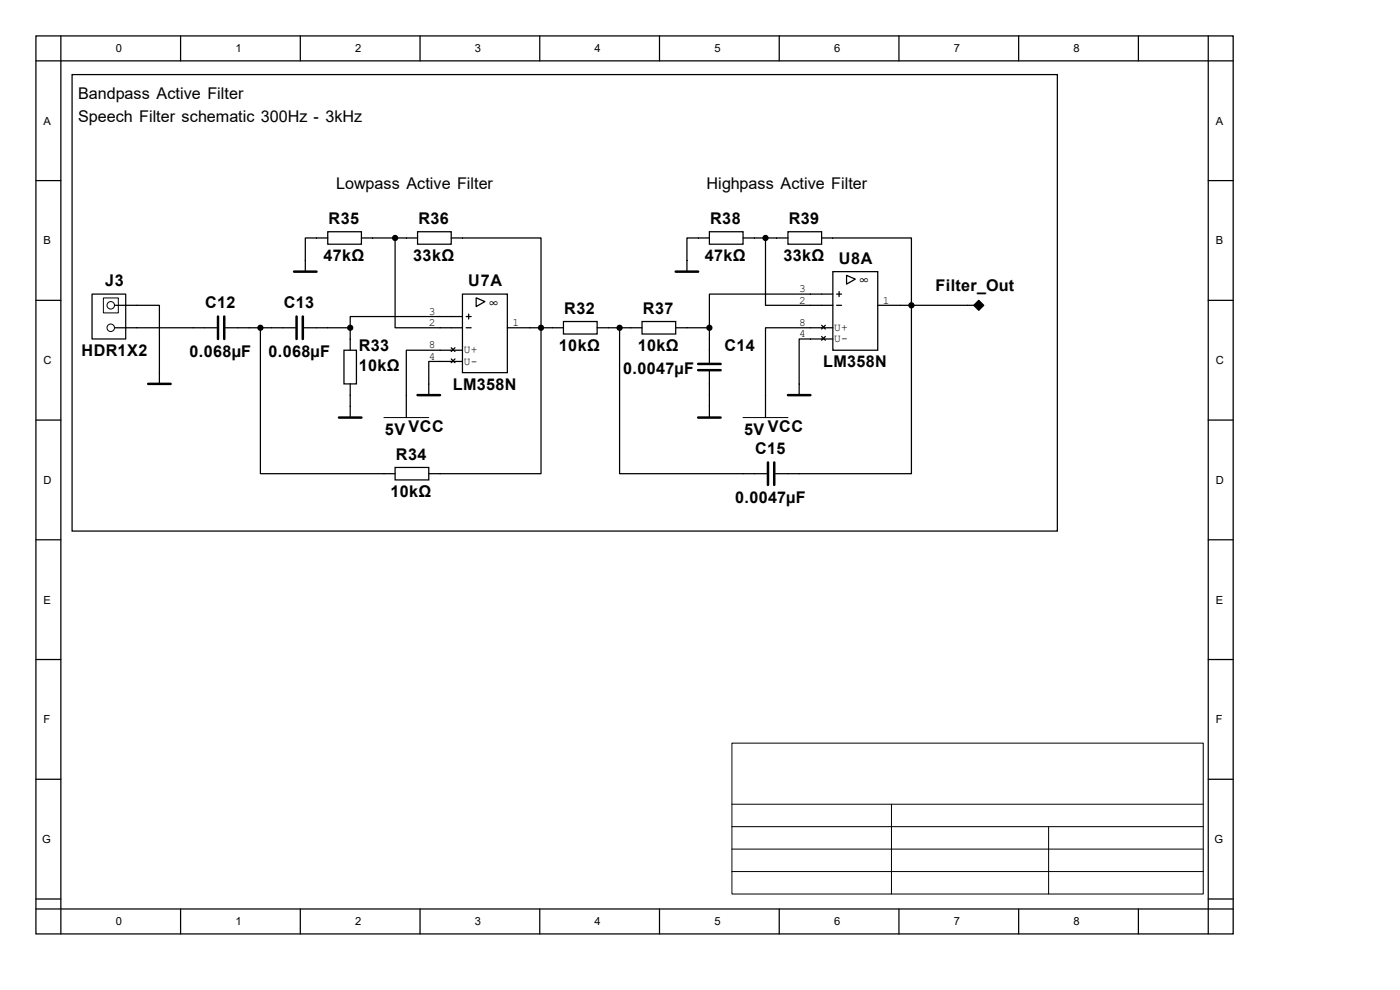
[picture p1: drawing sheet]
<svg xmlns="http://www.w3.org/2000/svg" width="297mm" height="210mm" viewBox="0 0 297 210" stroke-linecap="round" stroke-linejoin="round" font-family="sans-serif">
<g fill="none" stroke="#000" stroke-width=".26">
<path d="M7.6 7.6h254v190.5h-254zM7.6 12.9h254M12.9 7.6v190.5M15.3 15.8h209v96.9h-209zM38.3 7.6v5.3M63.7 7.6v5.3M89.1 7.6v5.3M114.5 7.6v5.3M139.9 7.6v5.3M165.3 7.6v5.3M190.7 7.6v5.3M216.1 7.6v5.3"/>
<path d="M241.5 7.6v5.3M256.3 7.6v190.5M7.6 38.3h5.3M256.3 38.3h5.3M69.5 49.2h7.2v2.6h-7.2zM69.5 50.5h-4.7v7.1M76.7 50.5h11.9M83.8 50.5v19h14.3M88.6 49.2h7.1v2.6h-7.1zM95.7 50.5h19.1v50h-23.8M150.5 49.2h7.1v2.6h-7.1zM150.5 50.5h-4.8v7.1"/>
<path d="M157.6 50.5h9.6M162.4 50.5v14.3h14.3M167.2 49.2h7.1v2.6h-7.1zM174.3 50.5h19.1v50h-28.9M176.7 57.6h9.5v16.7h-9.5zM179.6 58.4l1.9 .8-1.9 1.1zM7.6 63.7h5.3M19.5 62.4h7.2v9.5h-7.2zM24.3 64.8h9.5v16.6M24.3 69.5h21.7M47.8 69.5h14.9M55.2 69.5v31h28.6"/>
<path d="M64.5 69.5h9.8M73 74.3h2.6v7.1h-2.6zM74.3 69.5v4.8M95.7 73.8l.8 .8M95.7 76.1l.8 .8M96.5 73.8l-.8 .8M96.5 76.1l-.8 .8M98.1 62.4h9.5v16.7h-9.5zM98.1 74.3h-11.9v14.3M98.1 67.2h-23.8v2.3M98.1 76.7h-7.1v7.1M98.9 69.5h1.1"/>
<path d="M98.9 67.2h1.1M99.4 66.6v1.1M101 63.2l1.9 .8-1.9 1zM107.6 69.5h11.9M119.5 68.2h7.2v2.7h-7.2zM126.7 69.5h9.5M131.4 69.5v31h31.3M136.2 68.2h7.2v2.7h-7.2zM143.4 69.5h7.1M150.5 69.5v7.4M150.5 78.8v9.8M174.3 69l.8 .8"/>
<path d="M174.3 71.4l.8 .8M175.1 69l-.8 .8M175.1 71.4l-.8 .8M176.7 69.5h-14.3v19.1M176.7 62.4h-26.2v7.1M176.7 71.9h-7.2v11.9M177.5 64.8h1M177.5 62.4h1M178 61.9v1M186.2 64.8h20.4M206.9 64.8l.7-.8 .8 .8-.8 .8zM256.3 63.7h5.3"/>
<path d="M7.6 89.1h5.3M74.3 81.4v7.2M83.8 99.2h7.2v2.6h-7.2zM256.3 89.1h5.3M7.6 114.5h5.3M256.3 114.5h5.3M7.6 139.9h5.3M256.3 139.9h5.3M7.6 165.3h5.3M256.3 165.3h5.3M7.6 190.7h5.3M7.6 192.8h254"/>
<path d="M38.3 192.8v5.3M63.7 192.8v5.3M89.1 192.8v5.3M114.5 192.8v5.3M139.9 192.8v5.3M165.3 192.8v5.3M190.7 192.8v5.3M216.1 192.8v5.3M241.5 192.8v5.3M256.3 190.7h5.3"/>
</g>
<g fill="none" stroke="#000" stroke-width=".21">
<path d="M21.9 63.2h3.2v3.2h-3.2zM207.4 64.8l.2-.3 .3 .3-.3 .2zM81.4 88.6h9.6M157.6 88.6h9.6M155.3 157.6h100v32.1h-100zM155.3 170.6h100M155.3 175.4h100M189.1 170.6v19.1M222.5 175.4v14.3M155.3 180.1h100M155.3 184.9h100"/>
<circle cx="23.5" cy="69.5" r=".79"/>
<circle cx="23.5" cy="64.8" r=".79"/>
</g>
<g fill="none" stroke="#000" stroke-width=".53">
<path d="M62.4 57.6h4.8M143.4 57.6h4.7M46.2 67.2v4.7M47.6 67.2v4.7M62.9 67.2v4.7M64.2 67.2v4.7M148.1 77.2h4.8M148.1 78.5h4.8M31.4 81.4h4.8M71.9 88.6h4.8M88.6 83.8h4.7M148.1 88.6h4.8"/>
<path d="M162.9 98.1v4.8M164.3 98.1v4.8M167.2 83.8h4.7"/>
</g>
<g fill="#000" stroke="#000" stroke-width=".26">
<path d="M206.6 64.8l1-1.1 1.1 1.1-1.1 1z" fill-rule="evenodd"/>
<circle cx="83.8" cy="50.5" r=".53"/>
<circle cx="162.4" cy="50.5" r=".53"/>
<circle cx="55.2" cy="69.5" r=".53"/>
<circle cx="74.3" cy="69.5" r=".53"/>
<circle cx="114.8" cy="69.5" r=".53"/>
<circle cx="131.4" cy="69.5" r=".53"/>
<circle cx="150.5" cy="69.5" r=".53"/>
<circle cx="193.4" cy="64.8" r=".53"/>
</g>
<g font-size="3.4">
<text x="16.6" y="21.1">Bandpass Active Filter</text>
<text x="16.6" y="25.8">Speech Filter schematic 300Hz - 3kHz</text>
<text x="71.3" y="40.1">Lowpass Active Filter</text>
<text x="149.9" y="40.1">Highpass Active Filter</text>
<text x="69.7" y="47.5">R35</text>
<text x="88.8" y="47.5">R36</text>
<text x="150.7" y="47.5">R38</text>
<text x="167.3" y="47.5">R39</text>
<text x="68.6" y="55.5">47kΩ</text>
<text x="87.7" y="55.5">33kΩ</text>
<text x="149.5" y="55.5">47kΩ</text>
<text x="166.2" y="55.5">33kΩ</text>
<text x="177.9" y="56">U8A</text>
<text x="22.3" y="60.7">J3</text>
<text x="43.5" y="65.2">C12</text>
<text x="60.2" y="65.2">C13</text>
<text x="99.3" y="60.7">U7A</text>
<text x="103.7" y="65.2">∞</text>
<text x="182.2" y="60.5">∞</text>
<text x="198.5" y="61.8">Filter_Out</text>
<text x="119.7" y="66.6">R32</text>
<text x="136.4" y="66.6">R37</text>
<text x="17.3" y="75.6">HDR1X2</text>
<text x="40.2" y="75.8">0.068µF</text>
<text x="56.9" y="75.8">0.068µF</text>
<text x="76.1" y="74.5">R33</text>
<text x="118.6" y="74.5">10kΩ</text>
<text x="135.3" y="74.5">10kΩ</text>
<text x="153.7" y="74.5">C14</text>
<text x="174.6" y="77.9">LM358N</text>
<text x="76.1" y="78.7">10kΩ</text>
<text x="96.1" y="82.7">LM358N</text>
<text x="132.2" y="79.3">0.0047µF</text>
<text x="81.7" y="92.2">5V VCC</text>
<text x="157.9" y="92.2">5V VCC</text>
<text x="84" y="97.5">R34</text>
<text x="160.2" y="96.2">C15</text>
<text x="82.8" y="105.5">10kΩ</text>
<text x="156" y="106.8">0.0047µF</text>
</g>
<g font-size="2.4">
<text x="24.6" y="11.1">0</text>
<text x="50" y="11.1">1</text>
<text x="75.4" y="11.1">2</text>
<text x="100.8" y="11.1">3</text>
<text x="126.2" y="11.1">4</text>
<text x="151.6" y="11.1">5</text>
<text x="177" y="11.1">6</text>
<text x="202.4" y="11.1">7</text>
<text x="227.8" y="11.1">8</text>
<text x="9.2" y="26.5">A</text>
<text x="257.9" y="26.5">A</text>
<text x="9.2" y="51.9">B</text>
<text x="257.9" y="51.9">B</text>
<text x="169.5" y="62">3</text>
<text x="169.5" y="64.4">2</text>
<text x="187.3" y="64.4">1</text>
<text x="91" y="66.8">3</text>
<text x="91" y="69.1">2</text>
<text x="108.7" y="69.1">1</text>
<text x="169.5" y="71.5">4</text>
<text x="169.5" y="69.1">8</text>
<text x="177" y="70.2">U+</text>
<text x="9.2" y="77.3">C</text>
<text x="91" y="76.3">4</text>
<text x="91" y="73.9">8</text>
<text x="98.4" y="75">U+</text>
<text x="98.4" y="77.3">U-</text>
<text x="177" y="72.6">U-</text>
<text x="257.9" y="77.3">C</text>
<text x="9.2" y="102.7">D</text>
<text x="257.9" y="102.7">D</text>
<text x="9.2" y="128.1">E</text>
<text x="257.9" y="128.1">E</text>
<text x="9.2" y="153.5">F</text>
<text x="257.9" y="153.5">F</text>
<text x="8.9" y="178.9">G</text>
<text x="257.6" y="178.9">G</text>
<text x="24.6" y="196.3">0</text>
<text x="50" y="196.3">1</text>
<text x="75.4" y="196.3">2</text>
<text x="100.8" y="196.3">3</text>
<text x="126.2" y="196.3">4</text>
<text x="151.6" y="196.3">5</text>
<text x="177" y="196.3">6</text>
<text x="202.4" y="196.3">7</text>
<text x="227.8" y="196.3">8</text>
</g>
</svg>
